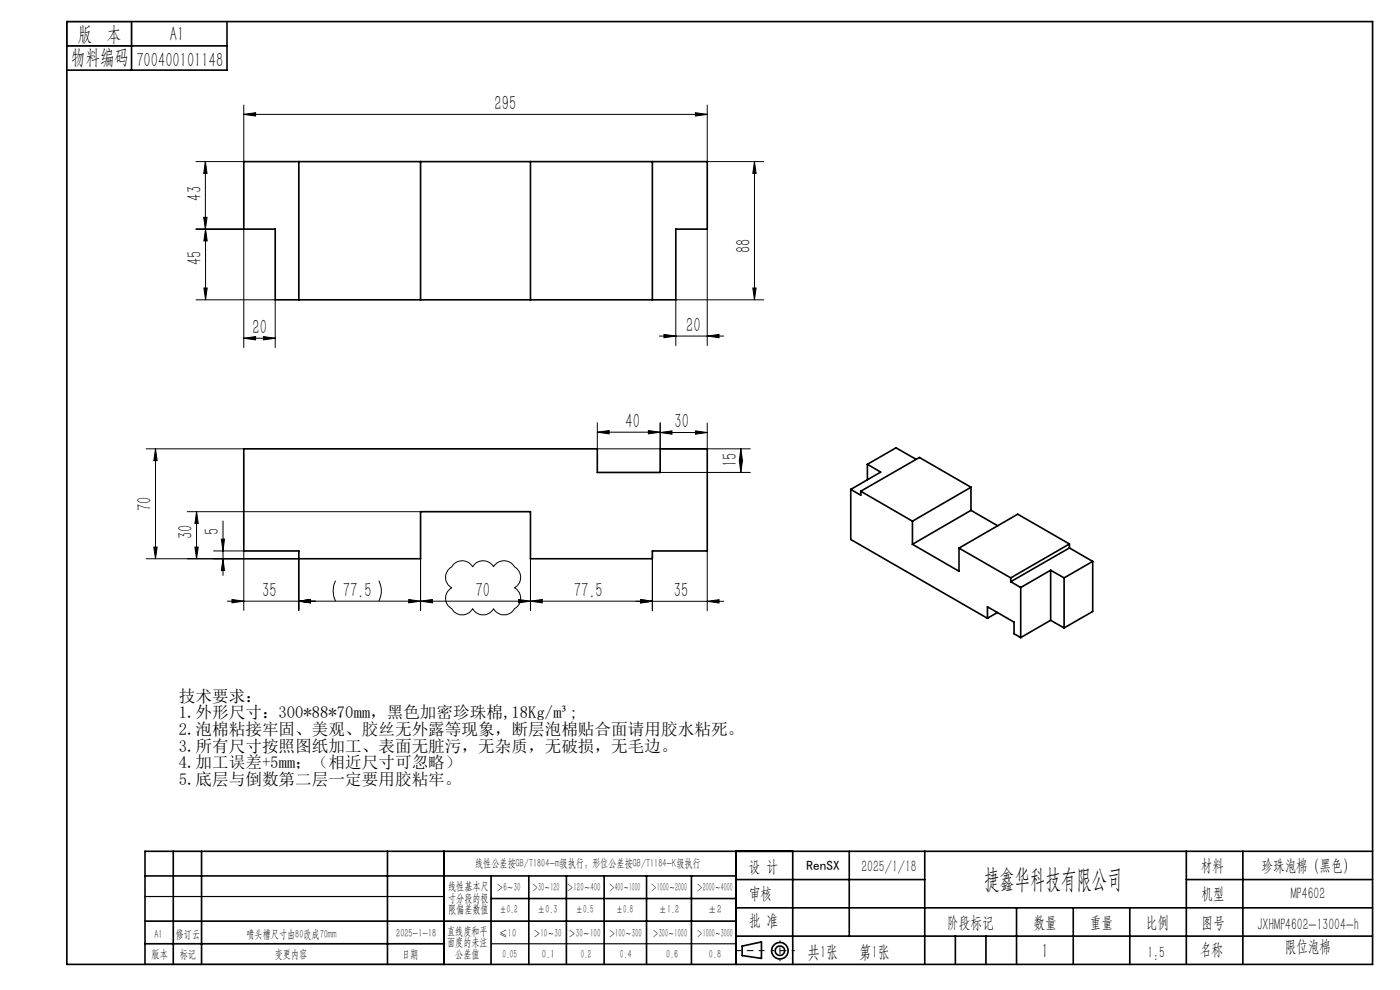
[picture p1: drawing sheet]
<svg xmlns="http://www.w3.org/2000/svg" width="297mm" height="210mm" viewBox="0 0 297 210" stroke-linecap="round" stroke-linejoin="round" font-family="sans-serif">
<g fill="none" stroke="#000" stroke-width=".21">
<path d="M43.6 34.3l.3 2.5h-.7zM43.6 34.3v14.3M51.7 24.3l2.5-.4v.7zM51.7 22.3v12h-10.1M51.7 24.3h98.3M147.5 23.9l2.5 .4-2.5 .3zM150 22.3v12h12M160.1 34.3v29.3M160.1 34.3l.3 2.5h-.7zM41.6 48.6h10.1v25.1M43.2 46.1h.7l-.3 2.5zM43.6 48.6l.4 2.5h-.7z"/>
<path d="M43.6 48.6v15M150 48.6v24.7M41.6 63.6h16.8v10.1M43.3 61.1h.7l-.4 2.5zM51.7 71.7l2.5-.3v.7zM51.7 71.7h6.7M55.9 71.4l2.5 .3-2.5 .4zM139.9 71.3h13.6M140.9 70.9l2.5 .4-2.5 .3zM150 71.3l2.5-.4v.7zM159.7 61.1h.7l-.3 2.5zM162 63.6h-18.6v9.7"/>
<path d="M31 95.2h20.7M33 95.2l.3 2.5h-.7zM33 95.2v23.3M126.7 91.7l2.5-.4v.7zM126.7 89.7v5.5h32.5M126.7 91.7h13.4M137.5 91.3l2.6 .4-2.6 .3zM140.1 91.7l2.5-.3v.7zM140.1 91.7h9.9M140.1 89.7v5.5M147.5 91.4l2.5 .3-2.5 .4zM150 89.7v5.5"/>
<path d="M156.8 97.7h.7l-.3 2.5zM157.2 95.2l.3 2.5h-.7zM157.2 95.2v5M31 118.5h32.4v11M32.6 116.1h.7l-.3 2.4zM39.7 108.5h49.5M41.3 116.1h.8l-.4 2.4zM41.7 108.5l.4 2.5h-.8zM41.7 108.5v10M45.3 116.9h6.4v12.6M47 114.4h.6l-.3 2.5zM47.3 118.5l.3 2.5h-.6z"/>
<path d="M47.3 110.5v11.6M89.2 118.5v11M96.2 119.7a2.56 2.56 0 0 1 4.1 .6 2.54 2.54 0 0 1 4.4 0 2.65 2.65 0 0 1 4.6 .1 2.54 2.54 0 0 1-.2 4.3 2.51 2.51 0 0 1 0 4.4 2.54 2.54 0 0 1-4.4 0 2.54 2.54 0 0 1-4.4 0 2.51 2.51 0 0 1-4.5 0 2.51 2.51 0 0 1 0-4.4 2.54 2.54 0 0 1 0-4.4zM112.5 118.5v11M138.4 116.9v12.7M140.1 100.2h19.1M150 116.9v12.7M48.2 127.5h90.2M49.2 127.2l2.5 .3-2.5 .4zM63.4 127.5l2.5-.3v.7zM71.2 123.2a4.7 4.7 0 0 0 0 4.3M80.4 123.2a4.7 4.7 0 0 1 0 4.3"/>
<path d="M86.7 127.2l2.5 .3-2.5 .4zM89.2 127.5l2.5-.3v.7zM110 127.2l2.5 .3-2.5 .4zM112.5 127.5l2.5-.3v.7zM134.9 127.6h18.6M135.9 127.2l2.5 .4-2.5 .3zM135.9 127.2l2.5 .3-2.5 .4zM150 127.6l2.5-.4v.7z"/>
</g>
<g fill="none" stroke="#000" stroke-width=".35">
<path d="M14.2 4.6h277v200h-277zM14.2 9.7h34M27.9 4.6v10.3M48.2 4.6v10.3h-34M51.7 34.3h98.3v14.3h-6.6v15h-85v-15h-6.7zM63.4 34.3v29.3M89.2 34.3v29.3M112.5 34.3v29.3M138.4 34.3v29.3M51.7 95.2h75v5h13.4v-5h9.9v21.7h-11.6v1.6h-25.9v-10h-23.3v10h-25.8v-1.6h-11.7zM184 98.5l2.8 1.6-6.3 3.7M184 98.5v3.3"/>
<path d="M194.3 97.4l-4.2-2.4-6.1 3.5M180.5 103.8l2.1 1.2v-.8M180.5 103.8v10.6l29 16.8M182.6 104.2l11 6.4M193.6 110.6v4.9M193.6 115.5l9.8 5.7v-4.9M203.4 116.3l11 6.3M206 103.4l-10.9-6.4-12.5 7.2M206 108.3l-12.4 7.2M206 108.3l5.7 3.2M206 103.4l-12.4 7.2M206 103.4v4.9"/>
<path d="M226.9 116.2l-12.5 7.2M226.9 116.2l4.9 2.9M226.9 115.4l-12.5 7.2M226.9 115.4l-11-6.3-12.5 7.2M226.9 115.4v.8M231.8 119.1l-6.1 3.5M231.8 119.1v10.6l-6.1 3.5M209.5 131.2v-2.5l5.6 3.3v2.4l1.4 .8M211.6 129.9l-2.1 1.3M214.4 123.4l2.1 1.2M214.4 122.6v.8M216.5 124.6v10.6"/>
<path d="M222.9 121l2.8 1.6M222.9 121l-6.4 3.6M222.9 131.6l-6.4 3.6M222.9 121v10.6M222.9 131.6l2.8 1.6M225.7 122.6v10.6M30.8 195.4h125.4M30.8 185.8h125.4M36.8 180.6v24M42.8 180.6v24M82.2 180.6v24M94.2 180.6v24"/>
<path d="M104.2 185.8v18.8M104.2 190.6h52M112.2 185.8v18.8M120.2 185.8v18.8M128.2 185.8v18.8M137.2 185.8v18.8M146.7 185.8v18.8M156.2 180.6v24M156.2 186.6h40M156.2 198.6h135M156.2 192.6h135M168.2 180.6v24"/>
<path d="M180.2 180.6v18M196.2 180.6v24M202.7 198.6v6M209.2 198.6v6M215.7 192.6v12M227.7 192.6v12M239.7 192.6v12M251.7 186.6h39.5M251.7 180.6v24M263.7 180.6v24M291.2 180.6h-260.4v24M30.8 200.2h63.4"/>
<path d="M157.4 200.7l4.1-.9v3.5l-4.1-.6z"/>
<circle cx="165.5" cy="201.7" r="1.74"/>
<circle cx="165.5" cy="201.7" r="1"/>
</g>
<path d="M162.1 201.7h-6" fill="none" stroke="#000" stroke-width=".21" stroke-dasharray="15.2 1.3 1.3 1.3" stroke-dashoffset="14.1"/>
<path d="M168.5 201.7h-4.8" fill="none" stroke="#000" stroke-width=".21" stroke-dasharray="15.2 1.3 1.3 1.3" stroke-dashoffset="14.7"/>
<path d="M165.5 199.6v4.2" fill="none" stroke="#000" stroke-width=".21" stroke-dasharray="15.2 1.3 1.3 1.3" stroke-dashoffset="15"/>
<path d="M14.2 4.6h13.7v5.1h-13.7zM30.8 190.2h63.4M30.8 204.6h63.4M104.2 200.2h52" fill="none" stroke="#000" stroke-width=".25"/>
<g fill="#000">
<path d="M160.1 34.3l.3 2.5h-.7zM159.7 61.1h.7l-.3 2.5z"/>
<path d="M43.3 61.1h.7l-.4 2.5zM43.6 48.6l.4 2.5h-.7zM43.2 46.1h.7l-.3 2.5zM43.6 34.3l.3 2.5h-.7zM32.6 116.1h.7l-.3 2.4zM33 95.2l.3 2.5h-.7zM156.8 97.7h.7l-.3 2.5zM157.2 95.2l.3 2.5h-.7z"/>
<path d="M51.7 71.7l2.5-.3v.7zM55.9 71.4l2.5 .3-2.5 .4zM51.7 24.3l2.5-.4v.7zM147.5 23.9l2.5 .4-2.5 .3zM49.2 127.2l2.5 .3-2.5 .4zM63.4 127.5l2.5-.3v.7zM63.4 127.5l2.5-.3v.7zM86.7 127.2l2.5 .3-2.5 .4zM89.2 127.5l2.5-.3v.7zM110 127.2l2.5 .3-2.5 .4zM112.5 127.5l2.5-.3v.7zM135.9 127.2l2.5 .3-2.5 .4zM140.1 91.7l2.5-.3v.7zM147.5 91.4l2.5 .3-2.5 .4z"/>
<path d="M150 71.3l2.5-.4v.7zM140.9 70.9l2.5 .4-2.5 .3zM150 127.6l2.5-.4v.7zM135.9 127.2l2.5 .4-2.5 .3z"/>
<path d="M126.7 91.7l2.5-.4v.7zM137.5 91.3l2.6 .4-2.6 .3z"/>
<path d="M41.3 116.1h.8l-.4 2.4zM41.7 108.5l.4 2.5h-.8zM47.3 118.5l.3 2.5h-.6zM47 114.4h.6l-.3 2.5z"/>
</g>
<text font-size="5.6" x="208.8" y="188.3">捷鑫华科技有限公司</text>
<g font-size="4.4">
<text x="16.5" y="8.6">版 本</text>
<text x="36.1" y="8.6">A1</text>
<text x="15.1" y="13.7">物料编码</text>
<text x="28.9" y="14.2">700400101148</text>
<text x="104.9" y="23.4">295</text>
<text x="42.7" y="42.6" transform="rotate(-90 42.7 42.6)">43</text>
<text x="159.2" y="53.6" transform="rotate(-90 159.2 53.6)">88</text>
<text x="42.8" y="56.2" transform="rotate(-90 42.8 56.2)">45</text>
<text x="53.6" y="70.8">20</text>
<text x="145.6" y="70.4">20</text>
<text x="132.7" y="90.8">40</text>
<text x="143.1" y="90.9">30</text>
<text x="156.3" y="99" transform="rotate(-90 156.3 99)">15</text>
<text x="32.1" y="108.4" transform="rotate(-90 32.1 108.4)">70</text>
<text x="46.4" y="113.6" transform="rotate(-90 46.4 113.6)">5</text>
<text x="40.9" y="114.3" transform="rotate(-90 40.9 114.3)">30</text>
<text x="55.6" y="126.6">35</text>
<text x="72.7" y="126.6">77.5</text>
<text x="100.9" y="126.6">70</text>
<text x="121.8" y="126.6">77.5</text>
<text x="142.9" y="126.7">35</text>
<text x="221" y="203.2">1</text>
</g>
<g font-size="3.8">
<text x="171.3" y="203.2">共1张</text>
<text x="182.3" y="203.2">第1张</text>
</g>
<g font-size="3.5">
<text x="37.9" y="148.9">技术要求：</text>
<text x="37.9" y="152.4">1.外形尺寸：300*88*70mm，黑色加密珍珠棉,18Kg/m³;</text>
<text x="37.9" y="155.9">2.泡棉粘接牢固、美观、胶丝无外露等现象，断层泡棉贴合面请用胶水粘死。</text>
<text x="37.9" y="159.4">3.所有尺寸按照图纸加工、表面无脏污，无杂质，无破损，无毛边。</text>
<text x="37.9" y="163">4.加工误差+5mm；（相近尺寸可忽略）</text>
<text x="37.9" y="166.5">5.底层与倒数第二层一定要用胶粘牢。</text>
<text x="158.9" y="184.9">设 计</text>
<text x="182.7" y="184.9">2025/1/18</text>
<text x="254.7" y="184.7">材料</text>
<text x="267.6" y="184.7">珍珠泡棉（黑色）</text>
<text x="158.9" y="190.8">审核</text>
<text x="254.9" y="190.7">机型</text>
<text x="273.8" y="190.8">MP4602</text>
<text x="158.9" y="196.5">批 准</text>
<text x="200.9" y="196.9">阶段标记</text>
<text x="219.3" y="196.9">数量</text>
<text x="231.2" y="196.9">重量</text>
<text x="243.1" y="196.9">比例</text>
<text x="254.9" y="196.9">图号</text>
<text x="266.8" y="197.3">JXHMP4602-13004-h</text>
<text x="243.4" y="203.2">1:5</text>
<text x="254.5" y="202.5">名称</text>
<text x="272.5" y="201.8">限位泡棉</text>
</g>
<text font-size="2.8" x="171.1" y="184.5">RenSX</text>
<g font-size="2.5">
<text x="100.8" y="184">线性公差按GB/T1804-m级执行；形位公差按GB/T1184-K级执行</text>
<text x="95.1" y="188.8">线性基本尺</text>
<text x="95.1" y="191.3">寸分段的极</text>
<text x="105.3" y="189.1">＞6～30</text>
<text x="112.9" y="189.1">＞30～120</text>
<text x="120.2" y="188.9">＞120～400</text>
<text x="129.2" y="188.9">＞400～1000</text>
<text x="138.1" y="189.1">＞1000～2000</text>
<text x="147.8" y="189.1">＞2000～4000</text>
<text x="95.1" y="193.8">限偏差数值</text>
<text x="105.9" y="193.8">±0.2</text>
<text x="114.1" y="193.8">±0.3</text>
<text x="122.2" y="193.8">±0.5</text>
<text x="130.7" y="193.8">±0.8</text>
<text x="139.8" y="193.8">±1.2</text>
<text x="150.2" y="193.8">±2</text>
<text x="32.2" y="203.2">版本</text>
<text x="32.8" y="199">A1</text>
<text x="37.3" y="199">修订云</text>
<text x="38.1" y="203.2">标记</text>
<text x="52.3" y="199">喷头槽尺寸由80改成70mm</text>
<text x="58.3" y="203.2">变更内容</text>
<text x="84.1" y="198.7">2025-1-18</text>
<text x="85.3" y="203.2">日期</text>
<text x="94.8" y="198.3">直线度和平</text>
<text x="94.8" y="200.7">面度的未注</text>
<text x="96.6" y="203.2">公差值</text>
<text x="105.9" y="198.7">≤10</text>
<text x="106.6" y="203.2">0.05</text>
<text x="113.2" y="198.7">＞10～30</text>
<text x="115" y="203.2">0.1</text>
<text x="120.6" y="198.7">＞30～100</text>
<text x="123.2" y="203.2">0.2</text>
<text x="129.1" y="198.7">＞100～300</text>
<text x="131.5" y="203.2">0.4</text>
<text x="138.4" y="198.7">＞300～1000</text>
<text x="141.3" y="203.2">0.6</text>
<text x="147.8" y="198.7">＞1000～3000</text>
<text x="150.4" y="203.2">0.8</text>
</g>
</svg>
